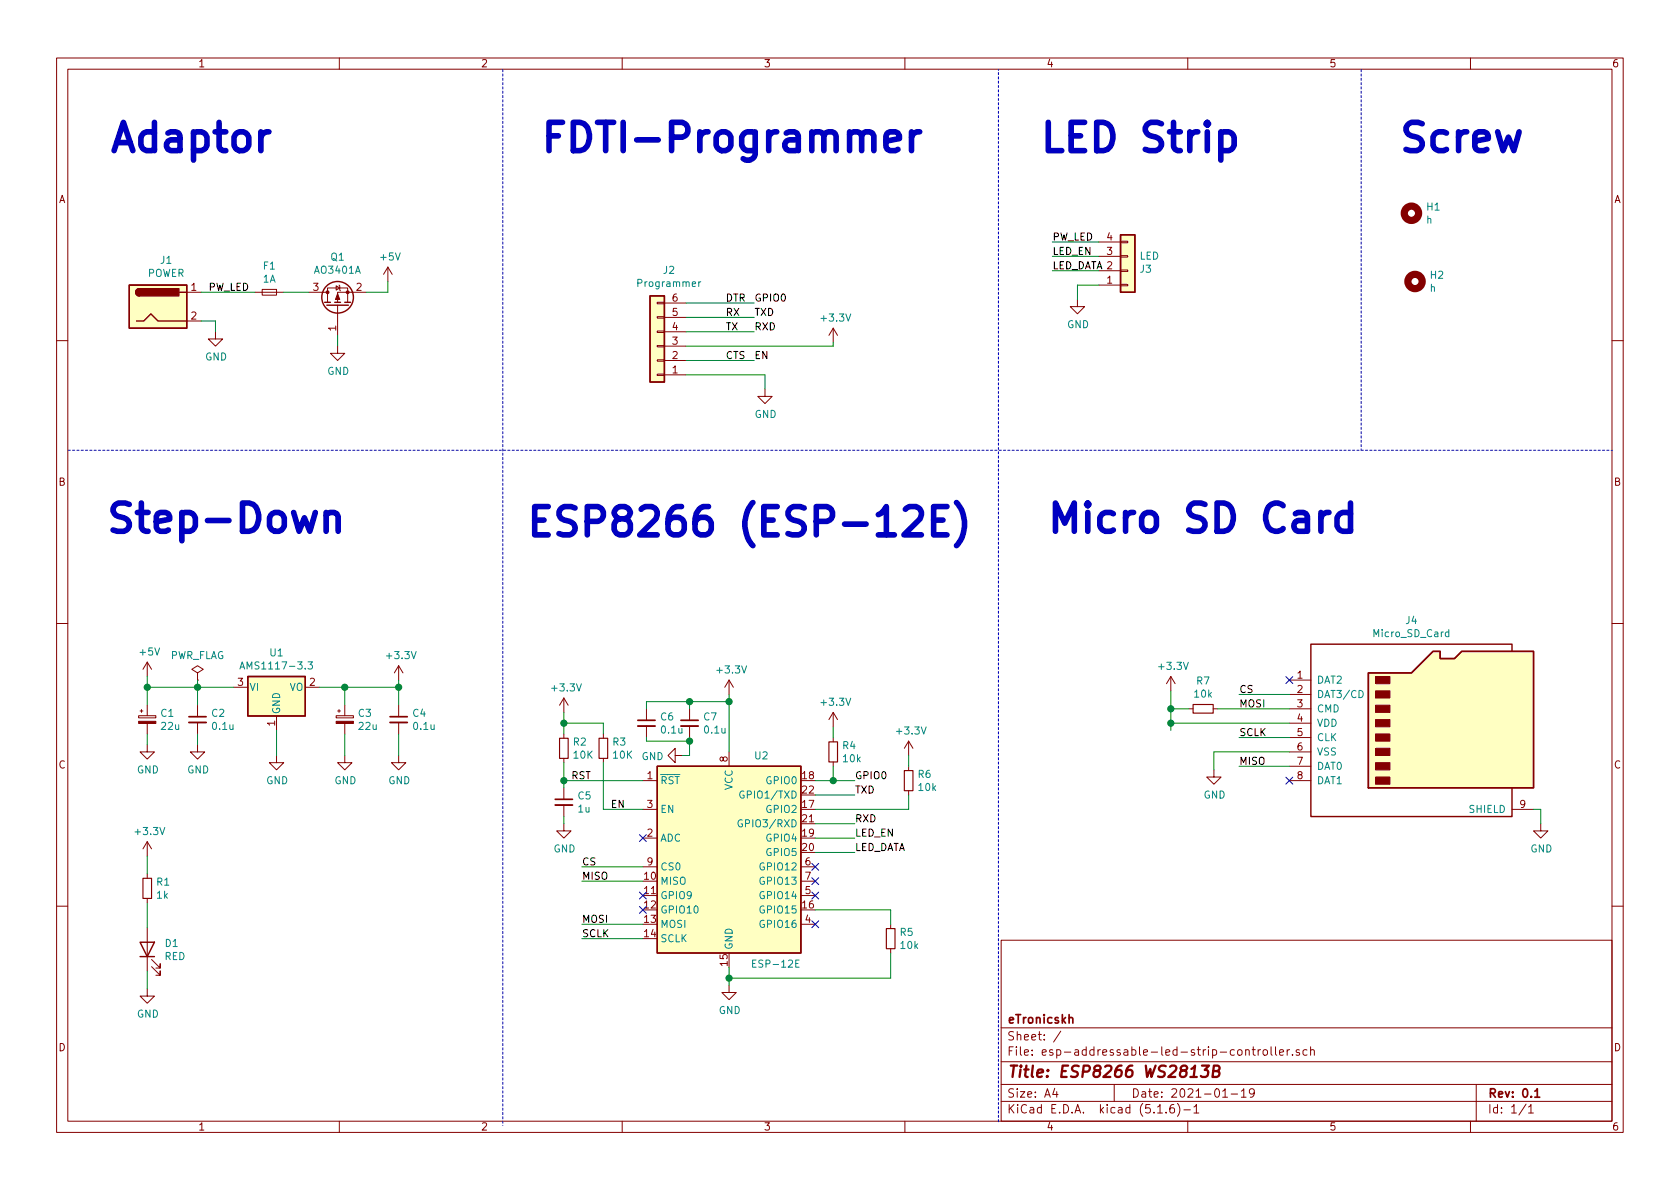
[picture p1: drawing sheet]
EESchema Schematic File Version 4
EELAYER 30 0
EELAYER END
$Descr A4 11693 8268
encoding utf-8
Sheet 1 1
Title "ESP8266 WS2813B"
Date "2021-01-19"
Rev "0.1"
Comp "eTronicskh"
Comment1 ""
Comment2 ""
Comment3 ""
Comment4 ""
$EndDescr
$Comp
L RF_Module:ESP-12E U2
U 1 1
P 5075 6025
F 0 "U2" H 5300 6800 50  0000 C CNN
F 1 "ESP-12E" H 5400 5350 50  0000 C CNN
F 2 "RF_Module:ESP-12E" H 5075 6025 50  0001 C CNN
F 3 "http://wiki.ai-thinker.com/_media/esp8266/esp8266_series_modules_user_manual_v1.1.pdf" H 4725 6125 50  0001 C CNN
	1    5075 6025
	1    0    0    -1  
$EndComp
$Comp
L Connector_Generic:Conn_01x06 J2
U 1 1
P 4575 2400
F 0 "J2" H 4493 1875 50  0000 C CNN
F 1 "Programmer" H 4493 1966 50  0000 C CNN
F 2 "Connector_Harwin:Harwin_M20-89006xx_1x06_P2.54mm_Horizontal" H 4575 2400 50  0001 C CNN
F 3 "~" H 4575 2400 50  0001 C CNN
	1    4575 2400
	-1   0    0    1   
$EndComp
$Comp
L power:+3.3V #PWR0101
U 1 1
P 5800 2375
F 0 "#PWR0101" H 5800 2225 50  0001 C CNN
F 1 "+3.3V" H 5815 2548 50  0000 C CNN
F 2 "" H 5800 2375 50  0001 C CNN
F 3 "" H 5800 2375 50  0001 C CNN
	1    5800 2375
	1    0    0    -1  
$EndComp
$Comp
L power:GND #PWR0102
U 1 1
P 5325 2700
F 0 "#PWR0102" H 5325 2450 50  0001 C CNN
F 1 "GND" H 5330 2527 50  0000 C CNN
F 2 "" H 5325 2700 50  0001 C CNN
F 3 "" H 5325 2700 50  0001 C CNN
	1    5325 2700
	1    0    0    -1  
$EndComp
Text Label 5050 2500 0    50   ~ 0
CTS
Text Label 5050 2300 0    50   ~ 0
TX
Text Label 5050 2200 0    50   ~ 0
RX
Text Label 5050 2100 0    50   ~ 0
DTR
$Comp
L power:GND #PWR0103
U 1 1
P 5075 6850
F 0 "#PWR0103" H 5075 6600 50  0001 C CNN
F 1 "GND" H 5080 6677 50  0000 C CNN
F 2 "" H 5075 6850 50  0001 C CNN
F 3 "" H 5075 6850 50  0001 C CNN
	1    5075 6850
	1    0    0    -1  
$EndComp
Wire Wire Line
	5075 6850 5075 6800
$Comp
L power:+3.3V #PWR0104
U 1 1
P 5075 4825
F 0 "#PWR0104" H 5075 4675 50  0001 C CNN
F 1 "+3.3V" H 5090 4998 50  0000 C CNN
F 2 "" H 5075 4825 50  0001 C CNN
F 3 "" H 5075 4825 50  0001 C CNN
	1    5075 4825
	1    0    0    -1  
$EndComp
$Comp
L power:+3.3V #PWR0105
U 1 1
P 3925 4950
F 0 "#PWR0105" H 3925 4800 50  0001 C CNN
F 1 "+3.3V" H 3940 5123 50  0000 C CNN
F 2 "" H 3925 4950 50  0001 C CNN
F 3 "" H 3925 4950 50  0001 C CNN
	1    3925 4950
	1    0    0    -1  
$EndComp
$Comp
L Device:R_Small R2
U 1 1
P 3925 5200
F 0 "R2" H 3984 5246 50  0000 L CNN
F 1 "10K" H 3984 5155 50  0000 L CNN
F 2 "Resistor_SMD:R_0603_1608Metric" H 3925 5200 50  0001 C CNN
F 3 "~" H 3925 5200 50  0001 C CNN
	1    3925 5200
	1    0    0    -1  
$EndComp
Wire Wire Line
	3925 5100 3925 5025
Text Label 4250 5625 0    50   ~ 0
EN
$Comp
L Device:R_Small R3
U 1 1
P 4200 5200
F 0 "R3" H 4259 5246 50  0000 L CNN
F 1 "10K" H 4259 5155 50  0000 L CNN
F 2 "Resistor_SMD:R_0603_1608Metric" H 4200 5200 50  0001 C CNN
F 3 "~" H 4200 5200 50  0001 C CNN
	1    4200 5200
	1    0    0    -1  
$EndComp
Wire Wire Line
	4200 5100 4200 5025
Wire Wire Line
	4200 5025 3925 5025
Connection ~ 3925 5025
Wire Wire Line
	3925 5025 3925 4950
Wire Wire Line
	4775 2500 5250 2500
Text Label 5250 2500 0    50   ~ 0
EN
Wire Wire Line
	5675 5425 5800 5425
Text Label 5950 5425 0    50   ~ 0
GPIO0
Text Label 5250 2100 0    50   ~ 0
GPIO0
Wire Wire Line
	4775 2100 5250 2100
Wire Wire Line
	5800 2375 5800 2400
Wire Wire Line
	5675 5525 5950 5525
Wire Wire Line
	5675 5725 5950 5725
Text Label 5950 5525 0    50   ~ 0
TXD
Text Label 5950 5725 0    50   ~ 0
RXD
Wire Wire Line
	4775 2200 5250 2200
Wire Wire Line
	4775 2300 5250 2300
Text Label 5250 2200 0    50   ~ 0
TXD
Text Label 5250 2300 0    50   ~ 0
RXD
$Comp
L Device:R_Small R5
U 1 1
P 6200 6525
F 0 "R5" H 6259 6571 50  0000 L CNN
F 1 "10k" H 6259 6480 50  0000 L CNN
F 2 "Resistor_SMD:R_0603_1608Metric" H 6200 6525 50  0001 C CNN
F 3 "~" H 6200 6525 50  0001 C CNN
	1    6200 6525
	1    0    0    -1  
$EndComp
Wire Wire Line
	6200 6425 6200 6325
Wire Wire Line
	6200 6325 5675 6325
Wire Wire Line
	6200 6625 6200 6800
Wire Wire Line
	6200 6800 5075 6800
Connection ~ 5075 6800
Wire Wire Line
	5075 6800 5075 6725
$Comp
L Connector:Micro_SD_Card J4
U 1 1
P 9875 5025
F 0 "J4" H 9825 5742 50  0000 C CNN
F 1 "Micro_SD_Card" H 9825 5651 50  0000 C CNN
F 2 "lib:SUNTECH_ST-TF-003A" H 11025 5325 50  0001 C CNN
F 3 "http://katalog.we-online.de/em/datasheet/693072010801.pdf" H 9875 5025 50  0001 C CNN
	1    9875 5025
	1    0    0    -1  
$EndComp
Wire Wire Line
	4475 6025 4050 6025
Wire Wire Line
	4475 6125 4050 6125
Wire Wire Line
	4475 6425 4050 6425
Wire Wire Line
	4475 6525 4050 6525
Text Label 4050 6025 0    50   ~ 0
CS
Text Label 4050 6125 0    50   ~ 0
MISO
Text Label 4050 6425 0    50   ~ 0
MOSI
Text Label 4050 6525 0    50   ~ 0
SCLK
Wire Wire Line
	8975 4825 8625 4825
Wire Wire Line
	8975 5125 8625 5125
Wire Wire Line
	8975 5325 8625 5325
NoConn ~ 8975 4725
NoConn ~ 8975 5425
Text Label 8625 4825 0    50   ~ 0
CS
Text Label 8625 4925 0    50   ~ 0
MOSI
$Comp
L power:+3.3V #PWR0106
U 1 1
P 8150 4800
F 0 "#PWR0106" H 8150 4650 50  0001 C CNN
F 1 "+3.3V" H 8165 4973 50  0000 C CNN
F 2 "" H 8150 4800 50  0001 C CNN
F 3 "" H 8150 4800 50  0001 C CNN
	1    8150 4800
	1    0    0    -1  
$EndComp
Text Label 8625 5125 0    50   ~ 0
SCLK
$Comp
L power:GND #PWR0107
U 1 1
P 8450 5350
F 0 "#PWR0107" H 8450 5100 50  0001 C CNN
F 1 "GND" H 8455 5177 50  0000 C CNN
F 2 "" H 8450 5350 50  0001 C CNN
F 3 "" H 8450 5350 50  0001 C CNN
	1    8450 5350
	1    0    0    -1  
$EndComp
Wire Wire Line
	8450 5225 8975 5225
Text Label 8625 5325 0    50   ~ 0
MISO
$Comp
L power:GND #PWR0108
U 1 1
P 10725 5725
F 0 "#PWR0108" H 10725 5475 50  0001 C CNN
F 1 "GND" H 10730 5552 50  0000 C CNN
F 2 "" H 10725 5725 50  0001 C CNN
F 3 "" H 10725 5725 50  0001 C CNN
	1    10725 5725
	1    0    0    -1  
$EndComp
Text Label 5950 5925 0    50   ~ 0
LED_DATA
Text Label 5950 5825 0    50   ~ 0
LED_EN
Wire Wire Line
	5950 5825 5675 5825
Wire Wire Line
	5950 5925 5675 5925
$Comp
L Device:R_Small R4
U 1 1
P 5800 5225
F 0 "R4" H 5859 5271 50  0000 L CNN
F 1 "10k" H 5859 5180 50  0000 L CNN
F 2 "Resistor_SMD:R_0603_1608Metric" H 5800 5225 50  0001 C CNN
F 3 "~" H 5800 5225 50  0001 C CNN
	1    5800 5225
	1    0    0    -1  
$EndComp
Wire Wire Line
	5800 5325 5800 5425
Connection ~ 5800 5425
Wire Wire Line
	5800 5425 5950 5425
$Comp
L power:+3.3V #PWR0109
U 1 1
P 5800 5050
F 0 "#PWR0109" H 5800 4900 50  0001 C CNN
F 1 "+3.3V" H 5815 5223 50  0000 C CNN
F 2 "" H 5800 5050 50  0001 C CNN
F 3 "" H 5800 5050 50  0001 C CNN
	1    5800 5050
	1    0    0    -1  
$EndComp
Wire Wire Line
	5800 5050 5800 5125
Wire Wire Line
	5075 4825 5075 4875
$Comp
L Device:C_Small C5
U 1 1
P 3925 5575
F 0 "C5" H 4017 5621 50  0000 L CNN
F 1 "1u" H 4017 5530 50  0000 L CNN
F 2 "Capacitor_SMD:C_0805_2012Metric" H 3925 5575 50  0001 C CNN
F 3 "~" H 3925 5575 50  0001 C CNN
	1    3925 5575
	1    0    0    -1  
$EndComp
$Comp
L power:GND #PWR0110
U 1 1
P 3925 5725
F 0 "#PWR0110" H 3925 5475 50  0001 C CNN
F 1 "GND" H 3930 5552 50  0000 C CNN
F 2 "" H 3925 5725 50  0001 C CNN
F 3 "" H 3925 5725 50  0001 C CNN
	1    3925 5725
	1    0    0    -1  
$EndComp
Wire Wire Line
	3925 5725 3925 5675
Wire Wire Line
	3925 5300 3925 5425
Wire Wire Line
	4200 5625 4475 5625
Wire Wire Line
	4200 5300 4200 5625
Wire Wire Line
	4475 5425 3925 5425
Text Label 3975 5425 0    50   ~ 0
RST
$Comp
L Device:C_Small C7
U 1 1
P 4800 5025
F 0 "C7" H 4892 5071 50  0000 L CNN
F 1 "0.1u" H 4892 4980 50  0000 L CNN
F 2 "Capacitor_SMD:C_0603_1608Metric" H 4800 5025 50  0001 C CNN
F 3 "~" H 4800 5025 50  0001 C CNN
	1    4800 5025
	1    0    0    -1  
$EndComp
$Comp
L Device:C_Small C6
U 1 1
P 4500 5025
F 0 "C6" H 4592 5071 50  0000 L CNN
F 1 "0.1u" H 4592 4980 50  0000 L CNN
F 2 "Capacitor_SMD:C_0603_1608Metric" H 4500 5025 50  0001 C CNN
F 3 "~" H 4500 5025 50  0001 C CNN
	1    4500 5025
	1    0    0    -1  
$EndComp
Wire Wire Line
	4500 4925 4500 4875
Wire Wire Line
	4500 4875 4800 4875
Connection ~ 5075 4875
Wire Wire Line
	5075 4875 5075 5225
Wire Wire Line
	4800 4925 4800 4875
Connection ~ 4800 4875
Wire Wire Line
	4800 4875 5075 4875
$Comp
L power:GND #PWR0111
U 1 1
P 4750 5250
F 0 "#PWR0111" H 4750 5000 50  0001 C CNN
F 1 "GND" V 4755 5122 50  0000 R CNN
F 2 "" H 4750 5250 50  0001 C CNN
F 3 "" H 4750 5250 50  0001 C CNN
	1    4750 5250
	0    1    1    0   
$EndComp
Wire Wire Line
	4500 5125 4500 5150
Wire Wire Line
	4500 5150 4800 5150
Wire Wire Line
	4800 5150 4800 5125
Wire Wire Line
	4800 5150 4800 5250
Wire Wire Line
	4800 5250 4750 5250
Connection ~ 4800 5150
Wire Wire Line
	3925 5475 3925 5425
Connection ~ 3925 5425
Wire Wire Line
	8150 4800 8150 4925
Wire Wire Line
	8150 5025 8975 5025
$Comp
L Device:R_Small R7
U 1 1
P 8375 4925
F 0 "R7" V 8179 4925 50  0000 C CNN
F 1 "10k" V 8270 4925 50  0000 C CNN
F 2 "Resistor_SMD:R_0603_1608Metric" H 8375 4925 50  0001 C CNN
F 3 "~" H 8375 4925 50  0001 C CNN
	1    8375 4925
	0    1    1    0   
$EndComp
Wire Wire Line
	8275 4925 8150 4925
Connection ~ 8150 4925
Wire Wire Line
	8150 4925 8150 5025
Wire Wire Line
	8475 4925 8975 4925
NoConn ~ 4475 6225
NoConn ~ 4475 6325
NoConn ~ 5675 6025
NoConn ~ 5675 6125
NoConn ~ 5675 6225
NoConn ~ 5675 6425
NoConn ~ 4475 5825
$Comp
L Regulator_Linear:AMS1117-3.3 U1
U 1 1
P 1925 4775
F 0 "U1" H 1925 5017 50  0000 C CNN
F 1 "AMS1117-3.3" H 1925 4926 50  0000 C CNN
F 2 "Package_TO_SOT_SMD:SOT-223-3_TabPin2" H 1925 4975 50  0001 C CNN
F 3 "http://www.advanced-monolithic.com/pdf/ds1117.pdf" H 2025 4525 50  0001 C CNN
	1    1925 4775
	1    0    0    -1  
$EndComp
$Comp
L power:GND #PWR0112
U 1 1
P 1925 5250
F 0 "#PWR0112" H 1925 5000 50  0001 C CNN
F 1 "GND" H 1930 5077 50  0000 C CNN
F 2 "" H 1925 5250 50  0001 C CNN
F 3 "" H 1925 5250 50  0001 C CNN
	1    1925 5250
	1    0    0    -1  
$EndComp
$Comp
L Device:C_Small C2
U 1 1
P 1375 5000
F 0 "C2" H 1467 5046 50  0000 L CNN
F 1 "0.1u" H 1467 4955 50  0000 L CNN
F 2 "Capacitor_SMD:C_0603_1608Metric" H 1375 5000 50  0001 C CNN
F 3 "~" H 1375 5000 50  0001 C CNN
	1    1375 5000
	1    0    0    -1  
$EndComp
Wire Wire Line
	1375 4900 1375 4775
Wire Wire Line
	1375 4775 1625 4775
$Comp
L power:GND #PWR0113
U 1 1
P 1375 5175
F 0 "#PWR0113" H 1375 4925 50  0001 C CNN
F 1 "GND" H 1380 5002 50  0000 C CNN
F 2 "" H 1375 5175 50  0001 C CNN
F 3 "" H 1375 5175 50  0001 C CNN
	1    1375 5175
	1    0    0    -1  
$EndComp
Wire Wire Line
	1375 5175 1375 5100
$Comp
L Device:CP_Small C1
U 1 1
P 1025 5000
F 0 "C1" H 1113 5046 50  0000 L CNN
F 1 "22u" H 1113 4955 50  0000 L CNN
F 2 "Capacitor_Tantalum_SMD:CP_EIA-3216-18_Kemet-A" H 1025 5000 50  0001 C CNN
F 3 "~" H 1025 5000 50  0001 C CNN
	1    1025 5000
	1    0    0    -1  
$EndComp
Wire Wire Line
	1025 4900 1025 4775
Wire Wire Line
	1025 4775 1375 4775
Connection ~ 1375 4775
$Comp
L power:GND #PWR0114
U 1 1
P 1025 5175
F 0 "#PWR0114" H 1025 4925 50  0001 C CNN
F 1 "GND" H 1030 5002 50  0000 C CNN
F 2 "" H 1025 5175 50  0001 C CNN
F 3 "" H 1025 5175 50  0001 C CNN
	1    1025 5175
	1    0    0    -1  
$EndComp
Wire Wire Line
	1025 5175 1025 5100
$Comp
L Device:CP_Small C3
U 1 1
P 2400 5000
F 0 "C3" H 2488 5046 50  0000 L CNN
F 1 "22u" H 2488 4955 50  0000 L CNN
F 2 "Capacitor_Tantalum_SMD:CP_EIA-3216-18_Kemet-A" H 2400 5000 50  0001 C CNN
F 3 "~" H 2400 5000 50  0001 C CNN
	1    2400 5000
	1    0    0    -1  
$EndComp
Wire Wire Line
	2400 4900 2400 4775
$Comp
L power:GND #PWR0115
U 1 1
P 2400 5250
F 0 "#PWR0115" H 2400 5000 50  0001 C CNN
F 1 "GND" H 2405 5077 50  0000 C CNN
F 2 "" H 2400 5250 50  0001 C CNN
F 3 "" H 2400 5250 50  0001 C CNN
	1    2400 5250
	1    0    0    -1  
$EndComp
Wire Wire Line
	2400 4775 2225 4775
$Comp
L power:+3.3V #PWR0116
U 1 1
P 2775 4725
F 0 "#PWR0116" H 2775 4575 50  0001 C CNN
F 1 "+3.3V" H 2790 4898 50  0000 C CNN
F 2 "" H 2775 4725 50  0001 C CNN
F 3 "" H 2775 4725 50  0001 C CNN
	1    2775 4725
	1    0    0    -1  
$EndComp
Wire Wire Line
	2775 4725 2775 4775
Connection ~ 2400 4775
$Comp
L Connector:Jack-DC J1
U 1 1
P 1100 2125
F 0 "J1" H 1157 2450 50  0000 C CNN
F 1 "POWER" H 1157 2359 50  0000 C CNN
F 2 "Connector_BarrelJack:BarrelJack_CLIFF_FC681465S_SMT_Horizontal" H 1150 2085 50  0001 C CNN
F 3 "~" H 1150 2085 50  0001 C CNN
	1    1100 2125
	1    0    0    -1  
$EndComp
$Comp
L power:GND #PWR0117
U 1 1
P 1500 2300
F 0 "#PWR0117" H 1500 2050 50  0001 C CNN
F 1 "GND" H 1505 2127 50  0000 C CNN
F 2 "" H 1500 2300 50  0001 C CNN
F 3 "" H 1500 2300 50  0001 C CNN
	1    1500 2300
	1    0    0    -1  
$EndComp
Wire Wire Line
	1500 2300 1500 2225
Wire Wire Line
	1500 2225 1400 2225
$Comp
L Device:Fuse_Small F1
U 1 1
P 1875 2025
F 0 "F1" H 1875 2210 50  0000 C CNN
F 1 "1A" H 1875 2119 50  0000 C CNN
F 2 "Fuse:Fuse_1812_4532Metric" H 1875 2025 50  0001 C CNN
F 3 "~" H 1875 2025 50  0001 C CNN
	1    1875 2025
	1    0    0    -1  
$EndComp
Wire Wire Line
	1775 2025 1400 2025
$Comp
L Transistor_FET:AO3401A Q1
U 1 1
P 2350 2125
F 0 "Q1" V 2692 2125 50  0000 C CNN
F 1 "AO3401A" V 2601 2125 50  0000 C CNN
F 2 "Package_TO_SOT_SMD:SOT-23" H 2550 2050 50  0001 L CIN
F 3 "http://www.aosmd.com/pdfs/datasheet/AO3401A.pdf" H 2350 2125 50  0001 L CNN
	1    2350 2125
	0    -1   -1   0   
$EndComp
Wire Wire Line
	2150 2025 1975 2025
$Comp
L power:GND #PWR0118
U 1 1
P 2350 2400
F 0 "#PWR0118" H 2350 2150 50  0001 C CNN
F 1 "GND" H 2355 2227 50  0000 C CNN
F 2 "" H 2350 2400 50  0001 C CNN
F 3 "" H 2350 2400 50  0001 C CNN
	1    2350 2400
	1    0    0    -1  
$EndComp
Wire Wire Line
	2350 2400 2350 2325
Text Label 1450 2025 0    50   ~ 0
PW_LED
$Comp
L power:+5V #PWR0119
U 1 1
P 2700 1950
F 0 "#PWR0119" H 2700 1800 50  0001 C CNN
F 1 "+5V" H 2715 2123 50  0000 C CNN
F 2 "" H 2700 1950 50  0001 C CNN
F 3 "" H 2700 1950 50  0001 C CNN
	1    2700 1950
	1    0    0    -1  
$EndComp
$Comp
L power:+5V #PWR0120
U 1 1
P 1025 4700
F 0 "#PWR0120" H 1025 4550 50  0001 C CNN
F 1 "+5V" H 1040 4873 50  0000 C CNN
F 2 "" H 1025 4700 50  0001 C CNN
F 3 "" H 1025 4700 50  0001 C CNN
	1    1025 4700
	1    0    0    -1  
$EndComp
Wire Wire Line
	1025 4700 1025 4775
Connection ~ 1025 4775
Wire Notes Line
	6950 7800 6950 475 
Wire Notes Line
	3500 475  3500 7825
Wire Notes Line
	475  3125 11225 3125
$Comp
L Device:C_Small C4
U 1 1
P 2775 5000
F 0 "C4" H 2867 5046 50  0000 L CNN
F 1 "0.1u" H 2867 4955 50  0000 L CNN
F 2 "Capacitor_SMD:C_0603_1608Metric" H 2775 5000 50  0001 C CNN
F 3 "~" H 2775 5000 50  0001 C CNN
	1    2775 5000
	1    0    0    -1  
$EndComp
Wire Wire Line
	2775 4900 2775 4775
$Comp
L power:GND #PWR0121
U 1 1
P 2775 5250
F 0 "#PWR0121" H 2775 5000 50  0001 C CNN
F 1 "GND" H 2780 5077 50  0000 C CNN
F 2 "" H 2775 5250 50  0001 C CNN
F 3 "" H 2775 5250 50  0001 C CNN
	1    2775 5250
	1    0    0    -1  
$EndComp
Wire Wire Line
	2775 4775 2400 4775
Connection ~ 2775 4775
$Comp
L Device:R_Small R1
U 1 1
P 1025 6175
F 0 "R1" H 1084 6221 50  0000 L CNN
F 1 "1k" H 1084 6130 50  0000 L CNN
F 2 "Resistor_SMD:R_0603_1608Metric" H 1025 6175 50  0001 C CNN
F 3 "~" H 1025 6175 50  0001 C CNN
	1    1025 6175
	1    0    0    -1  
$EndComp
$Comp
L Device:LED D1
U 1 1
P 1025 6600
F 0 "D1" V 1064 6482 50  0000 R CNN
F 1 "RED" V 973 6482 50  0000 R CNN
F 2 "LED_SMD:LED_0805_2012Metric" H 1025 6600 50  0001 C CNN
F 3 "~" H 1025 6600 50  0001 C CNN
	1    1025 6600
	0    -1   -1   0   
$EndComp
Wire Wire Line
	1025 6450 1025 6275
$Comp
L power:+3.3V #PWR0122
U 1 1
P 1025 5950
F 0 "#PWR0122" H 1025 5800 50  0001 C CNN
F 1 "+3.3V" H 1040 6123 50  0000 C CNN
F 2 "" H 1025 5950 50  0001 C CNN
F 3 "" H 1025 5950 50  0001 C CNN
	1    1025 5950
	1    0    0    -1  
$EndComp
Wire Wire Line
	1025 5950 1025 6075
$Comp
L power:GND #PWR0123
U 1 1
P 1025 6875
F 0 "#PWR0123" H 1025 6625 50  0001 C CNN
F 1 "GND" H 1030 6702 50  0000 C CNN
F 2 "" H 1025 6875 50  0001 C CNN
F 3 "" H 1025 6875 50  0001 C CNN
	1    1025 6875
	1    0    0    -1  
$EndComp
Text Notes 750  1075 0    197  ~ 39
Adaptor
Text Notes 725  3725 0    197  ~ 39
Step-Down
Text Notes 3750 1075 0    197  ~ 39
FDTI-Programmer
Text Notes 3650 3750 0    197  ~ 39
ESP8266 (ESP-12E)
Text Notes 7275 3725 0    197  ~ 39
Micro SD Card
Text Notes 7225 1075 0    197  ~ 39
LED Strip
Wire Notes Line
	9475 475  9475 3125
Text Notes 9725 1075 0    197  ~ 39
Screw
Wire Wire Line
	2700 1950 2700 2025
Wire Wire Line
	2700 2025 2550 2025
Wire Wire Line
	5325 2700 5325 2600
Wire Wire Line
	5325 2600 4775 2600
Wire Wire Line
	10725 5725 10725 5625
Wire Wire Line
	10725 5625 10675 5625
Wire Wire Line
	2775 5100 2775 5250
Wire Wire Line
	2400 5100 2400 5250
Wire Wire Line
	1925 5075 1925 5250
Wire Wire Line
	1025 6875 1025 6750
$Comp
L Device:R_Small R6
U 1 1
P 6325 5425
F 0 "R6" H 6384 5471 50  0000 L CNN
F 1 "10k" H 6384 5380 50  0000 L CNN
F 2 "Resistor_SMD:R_0603_1608Metric" H 6325 5425 50  0001 C CNN
F 3 "~" H 6325 5425 50  0001 C CNN
	1    6325 5425
	1    0    0    -1  
$EndComp
$Comp
L power:+3.3V #PWR0125
U 1 1
P 6325 5250
F 0 "#PWR0125" H 6325 5100 50  0001 C CNN
F 1 "+3.3V" H 6340 5423 50  0000 C CNN
F 2 "" H 6325 5250 50  0001 C CNN
F 3 "" H 6325 5250 50  0001 C CNN
	1    6325 5250
	1    0    0    -1  
$EndComp
Wire Wire Line
	6325 5250 6325 5325
Wire Wire Line
	6325 5525 6325 5625
Wire Wire Line
	6325 5625 5675 5625
$Comp
L Mechanical:MountingHole H1
U 1 1
P 9825 1475
F 0 "H1" H 9925 1521 50  0000 L CNN
F 1 "h" H 9925 1430 50  0000 L CNN
F 2 "MountingHole:MountingHole_2.2mm_M2_DIN965_Pad" H 9825 1475 50  0001 C CNN
F 3 "~" H 9825 1475 50  0001 C CNN
	1    9825 1475
	1    0    0    -1  
$EndComp
$Comp
L Mechanical:MountingHole H2
U 1 1
P 9850 1950
F 0 "H2" H 9950 1996 50  0000 L CNN
F 1 "h" H 9950 1905 50  0000 L CNN
F 2 "MountingHole:MountingHole_2.2mm_M2_DIN965_Pad" H 9850 1950 50  0001 C CNN
F 3 "~" H 9850 1950 50  0001 C CNN
	1    9850 1950
	1    0    0    -1  
$EndComp
$Comp
L power:PWR_FLAG #FLG0101
U 1 1
P 1375 4725
F 0 "#FLG0101" H 1375 4800 50  0001 C CNN
F 1 "PWR_FLAG" H 1375 4898 50  0000 C CNN
F 2 "" H 1375 4725 50  0001 C CNN
F 3 "~" H 1375 4725 50  0001 C CNN
	1    1375 4725
	1    0    0    -1  
$EndComp
Wire Wire Line
	1375 4725 1375 4775
Wire Wire Line
	8450 5225 8450 5350
Wire Wire Line
	7500 2075 7500 1975
Wire Wire Line
	7325 1675 7650 1675
Wire Wire Line
	7325 1875 7650 1875
Wire Wire Line
	7325 1775 7650 1775
$Comp
L power:GND #PWR0124
U 1 1
P 7500 2075
F 0 "#PWR0124" H 7500 1825 50  0001 C CNN
F 1 "GND" H 7505 1902 50  0000 C CNN
F 2 "" H 7500 2075 50  0001 C CNN
F 3 "" H 7500 2075 50  0001 C CNN
	1    7500 2075
	1    0    0    -1  
$EndComp
Text Label 7325 1675 0    50   ~ 0
PW_LED
Text Label 7325 1775 0    50   ~ 0
LED_EN
Text Label 7325 1875 0    50   ~ 0
LED_DATA
Wire Wire Line
	7500 1975 7650 1975
$Comp
L Connector_Generic:Conn_01x04 J3
U 1 1
P 7850 1875
F 0 "J3" H 7930 1867 50  0000 L CNN
F 1 "LED" H 7930 1776 50  0000 L CNN
F 2 "Connector_JST:JST_VH_B4PS-VH_1x04_P3.96mm_Horizontal" H 7850 1875 50  0001 C CNN
F 3 "~" H 7850 1875 50  0001 C CNN
	1    7850 1875
	1    0    0    1   
$EndComp
Connection ~ 8150 5025
Wire Wire Line
	8150 5075 8150 5025
Wire Wire Line
	4775 2400 5800 2400
$EndSCHEMATC
